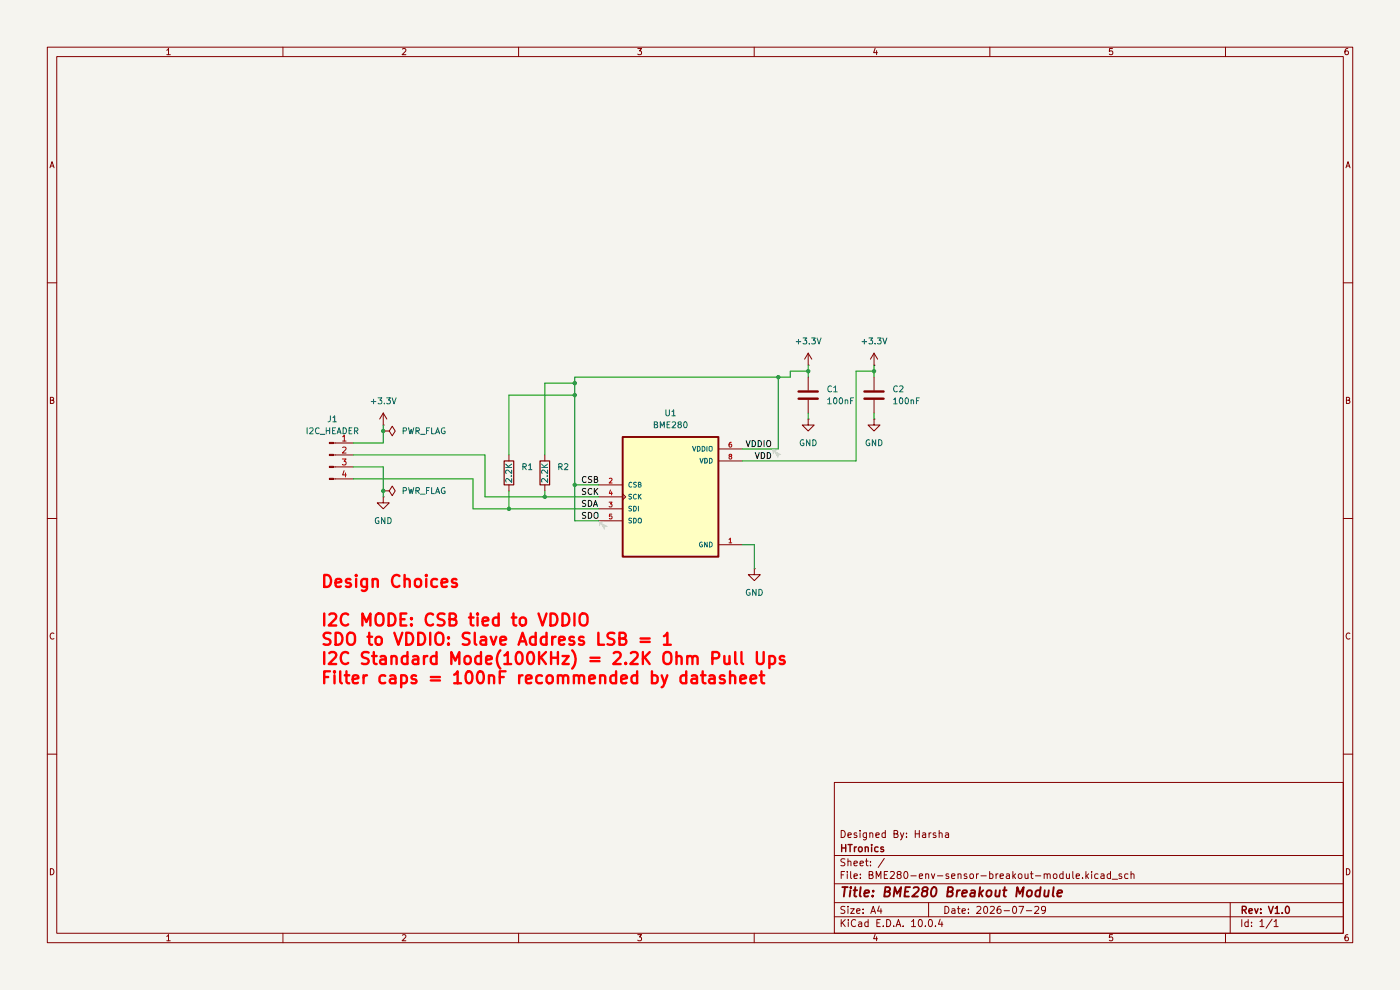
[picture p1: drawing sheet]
(kicad_sch
 (version 20260306)
 (generator "eeschema")
 (generator_version "10.0")
 (paper "A4")
 (title_block
  (title "BME280 Breakout Module")
  (date "2026-07-29")
  (rev "V1.0")
  (company "HTronics")
  (comment 1 "Designed By: Harsha"))
 (lib_symbols
  (symbol "BME280:BME280"
   (pin_names
    (offset 1.016)) (exclude_from_sim no) (in_bom yes) (on_board yes)
   (in_pos_files yes)
   (duplicate_pin_numbers_are_jumpers no)
   (property "Reference" "U" (at -10.1662 13.3431 0) (show_name no) (do_not_autoplace no) (effects (font (size 1.27 1.27)) (justify left bottom)))
   (property "Value" "BME280" (at -10.1683 -15.2524 0) (show_name no) (do_not_autoplace no) (effects (font (size 1.27 1.27)) (justify left bottom)))
   (property "Footprint" "BME280:PSON65P250X250X100-8N" (at 0 0 0) (show_name no) (do_not_autoplace no) (hide yes) (effects (font (size 1.27 1.27)) (justify bottom)))
   (property "Datasheet" "" (at 0 0 0) (show_name no) (do_not_autoplace no) (hide yes) (effects (font (size 1.27 1.27))))
   (property "Description" "Board Mount Humidity Sensors MEMS humidity, pressure and temperature sensor" (at 0 0 0) (show_name no) (do_not_autoplace no) (hide yes) (effects (font (size 1.27 1.27)) (justify bottom)))
   (property "MF" "Bosch" (at 0 0 0) (show_name no) (do_not_autoplace no) (hide yes) (effects (font (size 1.27 1.27)) (justify bottom)))
   (property "PACKAGE" "LGA-8 Bosch" (at 0 0 0) (show_name no) (do_not_autoplace no) (hide yes) (effects (font (size 1.27 1.27)) (justify bottom)))
   (property "PRICE" "4.94 USD" (at 0 0 0) (show_name no) (do_not_autoplace no) (hide yes) (effects (font (size 1.27 1.27)) (justify bottom)))
   (property "Package" "LGA-8 Bosch" (at 0 0 0) (show_name no) (do_not_autoplace no) (hide yes) (effects (font (size 1.27 1.27)) (justify bottom)))
   (property "Check_prices" "https://www.snapeda.com/parts/BME280/Bosch/view-part/?ref=eda" (at 0 0 0) (show_name no) (do_not_autoplace no) (hide yes) (effects (font (size 1.27 1.27)) (justify bottom)))
   (property "STANDARD" "IPC-7351B" (at 0 0 0) (show_name no) (do_not_autoplace no) (hide yes) (effects (font (size 1.27 1.27)) (justify bottom)))
   (property "SnapEDA_Link" "https://www.snapeda.com/parts/BME280/Bosch/view-part/?ref=snap" (at 0 0 0) (show_name no) (do_not_autoplace no) (hide yes) (effects (font (size 1.27 1.27)) (justify bottom)))
   (property "MP" "BME280" (at 0 0 0) (show_name no) (do_not_autoplace no) (hide yes) (effects (font (size 1.27 1.27)) (justify bottom)))
   (property "Price" "None" (at 0 0 0) (show_name no) (do_not_autoplace no) (hide yes) (effects (font (size 1.27 1.27)) (justify bottom)))
   (property "Availability" "In Stock" (at 0 0 0) (show_name no) (do_not_autoplace no) (hide yes) (effects (font (size 1.27 1.27)) (justify bottom)))
   (property "AVAILABILITY" "Good" (at 0 0 0) (show_name no) (do_not_autoplace no) (hide yes) (effects (font (size 1.27 1.27)) (justify bottom)))
   (symbol "BME280_0_0"
    (rectangle (start -10.16 -12.7) (end 10.16 12.7) (stroke (width 0.4064) (type default)) (fill (type background)))
    (pin power_in line (at 15.24 -10.16 180) (length 5.08) (name "GND" (effects (font (size 1.016 1.016)))) (number "1" (effects (font (size 1.016 1.016)))))
    (pin input line (at -15.24 2.54 0) (length 5.08) (name "CSB" (effects (font (size 1.016 1.016)))) (number "2" (effects (font (size 1.016 1.016)))))
    (pin bidirectional line (at -15.24 -2.54 0) (length 5.08) (name "SDI" (effects (font (size 1.016 1.016)))) (number "3" (effects (font (size 1.016 1.016)))))
    (pin input clock (at -15.24 0 0) (length 5.08) (name "SCK" (effects (font (size 1.016 1.016)))) (number "4" (effects (font (size 1.016 1.016)))))
    (pin bidirectional line (at -15.24 -5.08 0) (length 5.08) (name "SDO" (effects (font (size 1.016 1.016)))) (number "5" (effects (font (size 1.016 1.016)))))
    (pin power_in line (at 15.24 10.16 180) (length 5.08) (name "VDDIO" (effects (font (size 1.016 1.016)))) (number "6" (effects (font (size 1.016 1.016)))))
    (pin power_in line (at 15.24 -10.16 180) (length 5.08) (hide yes) (name "GND" (effects (font (size 1.016 1.016)))) (number "7" (effects (font (size 1.016 1.016)))))
    (pin power_in line (at 15.24 7.62 180) (length 5.08) (name "VDD" (effects (font (size 1.016 1.016)))) (number "8" (effects (font (size 1.016 1.016))))))
   (embedded_fonts no))
  (symbol "Connector:Conn_01x04_Pin"
   (pin_names
    (offset 1.016) (hide yes)) (exclude_from_sim no) (in_bom yes) (on_board yes)
   (in_pos_files yes)
   (duplicate_pin_numbers_are_jumpers no)
   (property "Reference" "J" (at 0 5.08 0) (show_name no) (do_not_autoplace no) (effects (font (size 1.27 1.27))))
   (property "Value" "Conn_01x04_Pin" (at 0 -7.62 0) (show_name no) (do_not_autoplace no) (effects (font (size 1.27 1.27))))
   (property "Footprint" "" (at 0 0 0) (show_name no) (do_not_autoplace no) (hide yes) (effects (font (size 1.27 1.27))))
   (property "Datasheet" "" (at 0 0 0) (show_name no) (do_not_autoplace no) (hide yes) (effects (font (size 1.27 1.27))))
   (property "Description" "Generic connector, single row, 01x04, script generated" (at 0 0 0) (show_name no) (do_not_autoplace no) (hide yes) (effects (font (size 1.27 1.27))))
   (property "ki_locked" "" (at 0 0 0) (show_name no) (do_not_autoplace no) (effects (font (size 1.27 1.27))))
   (symbol "Conn_01x04_Pin_1_1"
    (rectangle (start 0.8636 2.667) (end 0 2.413) (stroke (width 0.1524) (type default)) (fill (type outline)))
    (rectangle (start 0.8636 0.127) (end 0 -0.127) (stroke (width 0.1524) (type default)) (fill (type outline)))
    (rectangle (start 0.8636 -2.413) (end 0 -2.667) (stroke (width 0.1524) (type default)) (fill (type outline)))
    (rectangle (start 0.8636 -4.953) (end 0 -5.207) (stroke (width 0.1524) (type default)) (fill (type outline)))
    (polyline (pts (xy 1.27 2.54) (xy 0.8636 2.54)) (stroke (width 0.1524) (type default)) (fill (type none)))
    (polyline (pts (xy 1.27 0) (xy 0.8636 0)) (stroke (width 0.1524) (type default)) (fill (type none)))
    (polyline (pts (xy 1.27 -2.54) (xy 0.8636 -2.54)) (stroke (width 0.1524) (type default)) (fill (type none)))
    (polyline (pts (xy 1.27 -5.08) (xy 0.8636 -5.08)) (stroke (width 0.1524) (type default)) (fill (type none)))
    (pin passive line (at 5.08 2.54 180) (length 3.81) (name "Pin_1" (effects (font (size 1.27 1.27)))) (number "1" (effects (font (size 1.27 1.27)))))
    (pin passive line (at 5.08 0 180) (length 3.81) (name "Pin_2" (effects (font (size 1.27 1.27)))) (number "2" (effects (font (size 1.27 1.27)))))
    (pin passive line (at 5.08 -2.54 180) (length 3.81) (name "Pin_3" (effects (font (size 1.27 1.27)))) (number "3" (effects (font (size 1.27 1.27)))))
    (pin passive line (at 5.08 -5.08 180) (length 3.81) (name "Pin_4" (effects (font (size 1.27 1.27)))) (number "4" (effects (font (size 1.27 1.27))))))
   (embedded_fonts no))
  (symbol "Device:C"
   (pin_numbers (hide yes))
   (pin_names
    (offset 0.254)) (exclude_from_sim no) (in_bom yes) (on_board yes)
   (in_pos_files yes)
   (duplicate_pin_numbers_are_jumpers no)
   (property "Reference" "C" (at 0.635 2.54 0) (show_name no) (do_not_autoplace no) (effects (font (size 1.27 1.27)) (justify left)))
   (property "Value" "C" (at 0.635 -2.54 0) (show_name no) (do_not_autoplace no) (effects (font (size 1.27 1.27)) (justify left)))
   (property "Footprint" "" (at 0.9652 -3.81 0) (show_name no) (do_not_autoplace no) (hide yes) (effects (font (size 1.27 1.27))))
   (property "Datasheet" "" (at 0 0 0) (show_name no) (do_not_autoplace no) (hide yes) (effects (font (size 1.27 1.27))))
   (property "Description" "Unpolarized capacitor" (at 0 0 0) (show_name no) (do_not_autoplace no) (hide yes) (effects (font (size 1.27 1.27))))
   (symbol "C_0_1"
    (polyline (pts (xy -2.032 0.762) (xy 2.032 0.762)) (stroke (width 0.508) (type default)) (fill (type none)))
    (polyline (pts (xy -2.032 -0.762) (xy 2.032 -0.762)) (stroke (width 0.508) (type default)) (fill (type none))))
   (symbol "C_1_1"
    (pin passive line (at 0 3.81 270) (length 2.794) (name "" (effects (font (size 1.27 1.27)))) (number "1" (effects (font (size 1.27 1.27)))))
    (pin passive line (at 0 -3.81 90) (length 2.794) (name "" (effects (font (size 1.27 1.27)))) (number "2" (effects (font (size 1.27 1.27))))))
   (embedded_fonts no))
  (symbol "Device:R"
   (pin_numbers (hide yes))
   (pin_names
    (offset 0)) (exclude_from_sim no) (in_bom yes) (on_board yes)
   (in_pos_files yes)
   (duplicate_pin_numbers_are_jumpers no)
   (property "Reference" "R" (at 2.032 0 90) (show_name no) (do_not_autoplace no) (effects (font (size 1.27 1.27))))
   (property "Value" "R" (at 0 0 90) (show_name no) (do_not_autoplace no) (effects (font (size 1.27 1.27))))
   (property "Footprint" "" (at -1.778 0 90) (show_name no) (do_not_autoplace no) (hide yes) (effects (font (size 1.27 1.27))))
   (property "Datasheet" "" (at 0 0 0) (show_name no) (do_not_autoplace no) (hide yes) (effects (font (size 1.27 1.27))))
   (property "Description" "Resistor" (at 0 0 0) (show_name no) (do_not_autoplace no) (hide yes) (effects (font (size 1.27 1.27))))
   (symbol "R_0_1"
    (rectangle (start -1.016 -2.54) (end 1.016 2.54) (stroke (width 0.254) (type default)) (fill (type none))))
   (symbol "R_1_1"
    (pin passive line (at 0 3.81 270) (length 1.27) (name "" (effects (font (size 1.27 1.27)))) (number "1" (effects (font (size 1.27 1.27)))))
    (pin passive line (at 0 -3.81 90) (length 1.27) (name "" (effects (font (size 1.27 1.27)))) (number "2" (effects (font (size 1.27 1.27))))))
   (embedded_fonts no))
  (symbol "power:+3.3V"
   (power global)
   (pin_numbers (hide yes))
   (pin_names
    (offset 0) (hide yes)) (exclude_from_sim no) (in_bom yes) (on_board yes)
   (in_pos_files yes)
   (duplicate_pin_numbers_are_jumpers no)
   (property "Reference" "#PWR" (at 0 -3.81 0) (show_name no) (do_not_autoplace no) (hide yes) (effects (font (size 1.27 1.27))))
   (property "Value" "+3.3V" (at 0 3.556 0) (show_name no) (do_not_autoplace no) (effects (font (size 1.27 1.27))))
   (property "Footprint" "" (at 0 0 0) (show_name no) (do_not_autoplace no) (hide yes) (effects (font (size 1.27 1.27))))
   (property "Datasheet" "" (at 0 0 0) (show_name no) (do_not_autoplace no) (hide yes) (effects (font (size 1.27 1.27))))
   (property "Description" "Power symbol creates a global label with name \"+3.3V\"" (at 0 0 0) (show_name no) (do_not_autoplace no) (hide yes) (effects (font (size 1.27 1.27))))
   (symbol "+3.3V_0_1"
    (polyline (pts (xy -0.762 1.27) (xy 0 2.54)) (stroke (width 0) (type default)) (fill (type none)))
    (polyline (pts (xy 0 2.54) (xy 0.762 1.27)) (stroke (width 0) (type default)) (fill (type none)))
    (polyline (pts (xy 0 0) (xy 0 2.54)) (stroke (width 0) (type default)) (fill (type none))))
   (symbol "+3.3V_1_1"
    (pin power_in line (at 0 0 90) (length 0) (name "" (effects (font (size 1.27 1.27)))) (number "1" (effects (font (size 1.27 1.27))))))
   (embedded_fonts no))
  (symbol "power:GND"
   (power global)
   (pin_numbers (hide yes))
   (pin_names
    (offset 0) (hide yes)) (exclude_from_sim no) (in_bom yes) (on_board yes)
   (in_pos_files yes)
   (duplicate_pin_numbers_are_jumpers no)
   (property "Reference" "#PWR" (at 0 -6.35 0) (show_name no) (do_not_autoplace no) (hide yes) (effects (font (size 1.27 1.27))))
   (property "Value" "GND" (at 0 -3.81 0) (show_name no) (do_not_autoplace no) (effects (font (size 1.27 1.27))))
   (property "Footprint" "" (at 0 0 0) (show_name no) (do_not_autoplace no) (hide yes) (effects (font (size 1.27 1.27))))
   (property "Datasheet" "" (at 0 0 0) (show_name no) (do_not_autoplace no) (hide yes) (effects (font (size 1.27 1.27))))
   (property "Description" "Power symbol creates a global label with name \"GND\" , ground" (at 0 0 0) (show_name no) (do_not_autoplace no) (hide yes) (effects (font (size 1.27 1.27))))
   (symbol "GND_0_1"
    (polyline (pts (xy 0 0) (xy 0 -1.27) (xy 1.27 -1.27) (xy 0 -2.54) (xy -1.27 -1.27) (xy 0 -1.27)) (stroke (width 0) (type default)) (fill (type none))))
   (symbol "GND_1_1"
    (pin power_in line (at 0 0 270) (length 0) (name "" (effects (font (size 1.27 1.27)))) (number "1" (effects (font (size 1.27 1.27))))))
   (embedded_fonts no))
  (symbol "power:PWR_FLAG"
   (power global)
   (pin_numbers (hide yes))
   (pin_names
    (offset 0) (hide yes)) (exclude_from_sim no) (in_bom yes) (on_board yes)
   (in_pos_files yes)
   (duplicate_pin_numbers_are_jumpers no)
   (property "Reference" "#FLG" (at 0 1.905 0) (show_name no) (do_not_autoplace no) (hide yes) (effects (font (size 1.27 1.27))))
   (property "Value" "PWR_FLAG" (at 0 3.81 0) (show_name no) (do_not_autoplace no) (effects (font (size 1.27 1.27))))
   (property "Footprint" "" (at 0 0 0) (show_name no) (do_not_autoplace no) (hide yes) (effects (font (size 1.27 1.27))))
   (property "Datasheet" "" (at 0 0 0) (show_name no) (do_not_autoplace no) (hide yes) (effects (font (size 1.27 1.27))))
   (property "Description" "Special symbol for telling ERC where power comes from" (at 0 0 0) (show_name no) (do_not_autoplace no) (hide yes) (effects (font (size 1.27 1.27))))
   (symbol "PWR_FLAG_0_0"
    (pin power_out line (at 0 0 90) (length 0) (name "" (effects (font (size 1.27 1.27)))) (number "1" (effects (font (size 1.27 1.27))))))
   (symbol "PWR_FLAG_0_1"
    (polyline (pts (xy 0 0) (xy 0 1.27) (xy -1.016 1.905) (xy 0 2.54) (xy 1.016 1.905) (xy 0 1.27)) (stroke (width 0) (type default)) (fill (type none))))
   (embedded_fonts no)))
 (text "Design Choices\n\nI2C MODE: CSB tied to VDDIO\nSDO to VDDIO: Slave Address LSB = 1\nI2C Standard Mode(100KHz) = 2.2K Ohm Pull Ups\nFilter caps = 100nF recommended by datasheet\n\n"
  (exclude_from_sim no)
  (at 67.818 135.89 0)
  (effects (font (size 2.54 2.54) (thickness 0.508)
    (bold yes) (color 255 0 0 1)) (justify left)))
 (junction
  (at 165.1 80.01)
  (diameter 0)
  (color 0 0 0 0))
 (junction
  (at 121.92 102.87)
  (diameter 0)
  (color 0 0 0 0))
 (junction
  (at 121.92 83.82)
  (diameter 0)
  (color 0 0 0 0))
 (junction
  (at 121.92 81.28)
  (diameter 0)
  (color 0 0 0 0))
 (junction
  (at 81.28 91.44)
  (diameter 0)
  (color 0 0 0 0))
 (junction
  (at 171.45 78.74)
  (diameter 0)
  (color 0 0 0 0))
 (junction
  (at 185.42 78.74)
  (diameter 0)
  (color 0 0 0 0))
 (junction
  (at 107.95 107.95)
  (diameter 0)
  (color 0 0 0 0))
 (junction
  (at 115.57 105.41)
  (diameter 0)
  (color 0 0 0 0))
 (junction
  (at 81.28 104.14)
  (diameter 0)
  (color 0 0 0 0))
 (wire
  (pts (xy 185.42 78.74) (xy 185.42 80.01))
  (stroke (width 0) (type default)))
 (wire
  (pts (xy 157.48 95.25) (xy 165.1 95.25))
  (stroke (width 0) (type default)))
 (wire
  (pts (xy 81.28 91.44) (xy 81.28 93.98))
  (stroke (width 0) (type default)))
 (wire
  (pts (xy 74.93 96.52) (xy 102.87 96.52))
  (stroke (width 0) (type default)))
 (wire
  (pts (xy 121.92 80.01) (xy 165.1 80.01))
  (stroke (width 0) (type default)))
 (wire
  (pts (xy 165.1 95.25) (xy 165.1 80.01))
  (stroke (width 0) (type default)))
 (wire
  (pts (xy 185.42 77.47) (xy 185.42 78.74))
  (stroke (width 0) (type default)))
 (wire
  (pts (xy 181.61 97.79) (xy 181.61 78.74))
  (stroke (width 0) (type default)))
 (wire
  (pts (xy 81.28 93.98) (xy 74.93 93.98))
  (stroke (width 0) (type default)))
 (wire
  (pts (xy 100.33 107.95) (xy 107.95 107.95))
  (stroke (width 0) (type default)))
 (wire
  (pts (xy 115.57 81.28) (xy 121.92 81.28))
  (stroke (width 0) (type default)))
 (wire
  (pts (xy 127 110.49) (xy 121.92 110.49))
  (stroke (width 0) (type default)))
 (wire
  (pts (xy 171.45 78.74) (xy 171.45 80.01))
  (stroke (width 0) (type default)))
 (wire
  (pts (xy 167.64 80.01) (xy 167.64 78.74))
  (stroke (width 0) (type default)))
 (wire
  (pts (xy 102.87 105.41) (xy 115.57 105.41))
  (stroke (width 0) (type default)))
 (wire
  (pts (xy 81.28 104.14) (xy 81.28 105.41))
  (stroke (width 0) (type default)))
 (wire
  (pts (xy 107.95 96.52) (xy 107.95 83.82))
  (stroke (width 0) (type default)))
 (wire
  (pts (xy 107.95 107.95) (xy 107.95 104.14))
  (stroke (width 0) (type default)))
 (wire
  (pts (xy 115.57 105.41) (xy 127 105.41))
  (stroke (width 0) (type default)))
 (wire
  (pts (xy 121.92 80.01) (xy 121.92 81.28))
  (stroke (width 0) (type default)))
 (wire
  (pts (xy 127 107.95) (xy 107.95 107.95))
  (stroke (width 0) (type default)))
 (wire
  (pts (xy 115.57 104.14) (xy 115.57 105.41))
  (stroke (width 0) (type default)))
 (wire
  (pts (xy 181.61 78.74) (xy 185.42 78.74))
  (stroke (width 0) (type default)))
 (wire
  (pts (xy 102.87 96.52) (xy 102.87 105.41))
  (stroke (width 0) (type default)))
 (wire
  (pts (xy 115.57 96.52) (xy 115.57 81.28))
  (stroke (width 0) (type default)))
 (wire
  (pts (xy 160.02 115.57) (xy 160.02 120.65))
  (stroke (width 0) (type default)))
 (wire
  (pts (xy 107.95 83.82) (xy 121.92 83.82))
  (stroke (width 0) (type default)))
 (wire
  (pts (xy 167.64 78.74) (xy 171.45 78.74))
  (stroke (width 0) (type default)))
 (wire
  (pts (xy 171.45 77.47) (xy 171.45 78.74))
  (stroke (width 0) (type default)))
 (wire
  (pts (xy 121.92 102.87) (xy 121.92 110.49))
  (stroke (width 0) (type default)))
 (wire
  (pts (xy 74.93 99.06) (xy 81.28 99.06))
  (stroke (width 0) (type default)))
 (wire
  (pts (xy 157.48 97.79) (xy 181.61 97.79))
  (stroke (width 0) (type default)))
 (wire
  (pts (xy 81.28 90.17) (xy 81.28 91.44))
  (stroke (width 0) (type default)))
 (wire
  (pts (xy 167.64 80.01) (xy 165.1 80.01))
  (stroke (width 0) (type default)))
 (wire
  (pts (xy 121.92 83.82) (xy 121.92 102.87))
  (stroke (width 0) (type default)))
 (wire
  (pts (xy 74.93 101.6) (xy 100.33 101.6))
  (stroke (width 0) (type default)))
 (wire
  (pts (xy 127 102.87) (xy 121.92 102.87))
  (stroke (width 0) (type default)))
 (wire
  (pts (xy 100.33 101.6) (xy 100.33 107.95))
  (stroke (width 0) (type default)))
 (wire
  (pts (xy 185.42 87.63) (xy 185.42 88.9))
  (stroke (width 0) (type default)))
 (wire
  (pts (xy 157.48 115.57) (xy 160.02 115.57))
  (stroke (width 0) (type default)))
 (wire
  (pts (xy 81.28 99.06) (xy 81.28 104.14))
  (stroke (width 0) (type default)))
 (wire
  (pts (xy 121.92 81.28) (xy 121.92 83.82))
  (stroke (width 0) (type default)))
 (wire
  (pts (xy 171.45 87.63) (xy 171.45 88.9))
  (stroke (width 0) (type default)))
 (label "CSB"
  (at 123.19 102.87 0)
  (effects (font (size 1.27 1.27)) (justify left bottom)))
 (label "VDDIO"
  (at 163.83 95.25 180)
  (effects (font (size 1.27 1.27)) (justify right bottom)))
 (label "VDD"
  (at 163.83 97.79 180)
  (effects (font (size 1.27 1.27)) (justify right bottom)))
 (label "SCK"
  (at 123.19 105.41 0)
  (effects (font (size 1.27 1.27)) (justify left bottom)))
 (label "SDA"
  (at 123.19 107.95 0)
  (effects (font (size 1.27 1.27)) (justify left bottom)))
 (label "SDO"
  (at 123.19 110.49 0)
  (effects (font (size 1.27 1.27)) (justify left bottom)))
 (symbol
  (lib_id "Connector:Conn_01x04_Pin")
  (at 69.85 96.52 0)
  (unit 1)
  (body_style 1)
  (exclude_from_sim no)
  (in_bom yes)
  (on_board yes)
  (in_pos_files yes)
  (dnp no)
  (fields_autoplaced yes)
  (property "Reference" "J1" (at 70.485 88.9 0) (show_name no) (do_not_autoplace no) (effects (font (size 1.27 1.27))))
  (property "Value" "I2C_HEADER" (at 70.485 91.44 0) (show_name no) (do_not_autoplace no) (effects (font (size 1.27 1.27))))
  (property "Footprint" "Connector_PinHeader_2.54mm:PinHeader_1x04_P2.54mm_Vertical" (at 69.85 96.52 0) (hide yes) (show_name no) (do_not_autoplace no) (effects (font (size 1.27 1.27))))
  (property "Datasheet" "" (at 69.85 96.52 0) (hide yes) (show_name no) (do_not_autoplace no) (effects (font (size 1.27 1.27))))
  (property "Description" "Generic connector, single row, 01x04, script generated" (at 69.85 96.52 0) (hide yes) (show_name no) (do_not_autoplace no) (effects (font (size 1.27 1.27))))
  (pin "2")
  (pin "1")
  (pin "3")
  (pin "4"))
 (symbol
  (lib_id "power:GND")
  (at 81.28 105.41 0)
  (unit 1)
  (body_style 1)
  (exclude_from_sim no)
  (in_bom yes)
  (on_board yes)
  (in_pos_files yes)
  (dnp no)
  (fields_autoplaced yes)
  (property "Reference" "#PWR07" (at 81.28 111.76 0) (hide yes) (show_name no) (do_not_autoplace no) (effects (font (size 1.27 1.27))))
  (property "Value" "GND" (at 81.28 110.49 0) (show_name no) (do_not_autoplace no) (effects (font (size 1.27 1.27))))
  (property "Footprint" "" (at 81.28 105.41 0) (hide yes) (show_name no) (do_not_autoplace no) (effects (font (size 1.27 1.27))))
  (property "Datasheet" "" (at 81.28 105.41 0) (hide yes) (show_name no) (do_not_autoplace no) (effects (font (size 1.27 1.27))))
  (property "Description" "Power symbol creates a global label with name \"GND\" , ground" (at 81.28 105.41 0) (hide yes) (show_name no) (do_not_autoplace no) (effects (font (size 1.27 1.27))))
  (pin "1"))
 (symbol
  (lib_id "power:PWR_FLAG")
  (at 81.28 104.14 270)
  (unit 1)
  (body_style 1)
  (exclude_from_sim no)
  (in_bom yes)
  (on_board yes)
  (in_pos_files yes)
  (dnp no)
  (fields_autoplaced yes)
  (property "Reference" "#FLG02" (at 83.185 104.14 0) (hide yes) (show_name no) (do_not_autoplace no) (effects (font (size 1.27 1.27))))
  (property "Value" "PWR_FLAG" (at 85.09 104.1399 90) (show_name no) (do_not_autoplace no) (effects (font (size 1.27 1.27)) (justify left)))
  (property "Footprint" "" (at 81.28 104.14 0) (hide yes) (show_name no) (do_not_autoplace no) (effects (font (size 1.27 1.27))))
  (property "Datasheet" "" (at 81.28 104.14 0) (hide yes) (show_name no) (do_not_autoplace no) (effects (font (size 1.27 1.27))))
  (property "Description" "Special symbol for telling ERC where power comes from" (at 81.28 104.14 0) (hide yes) (show_name no) (do_not_autoplace no) (effects (font (size 1.27 1.27))))
  (pin "1"))
 (symbol
  (lib_id "power:+3.3V")
  (at 185.42 77.47 0)
  (unit 1)
  (body_style 1)
  (exclude_from_sim no)
  (in_bom yes)
  (on_board yes)
  (in_pos_files yes)
  (dnp no)
  (fields_autoplaced yes)
  (property "Reference" "#PWR05" (at 185.42 81.28 0) (hide yes) (show_name no) (do_not_autoplace no) (effects (font (size 1.27 1.27))))
  (property "Value" "+3.3V" (at 185.42 72.39 0) (show_name no) (do_not_autoplace no) (effects (font (size 1.27 1.27))))
  (property "Footprint" "" (at 185.42 77.47 0) (hide yes) (show_name no) (do_not_autoplace no) (effects (font (size 1.27 1.27))))
  (property "Datasheet" "" (at 185.42 77.47 0) (hide yes) (show_name no) (do_not_autoplace no) (effects (font (size 1.27 1.27))))
  (property "Description" "Power symbol creates a global label with name \"+3.3V\"" (at 185.42 77.47 0) (hide yes) (show_name no) (do_not_autoplace no) (effects (font (size 1.27 1.27))))
  (pin "1"))
 (symbol
  (lib_id "Device:C")
  (at 185.42 83.82 0)
  (unit 1)
  (body_style 1)
  (exclude_from_sim no)
  (in_bom yes)
  (on_board yes)
  (in_pos_files yes)
  (dnp no)
  (fields_autoplaced yes)
  (property "Reference" "C2" (at 189.23 82.5499 0) (show_name no) (do_not_autoplace no) (effects (font (size 1.27 1.27)) (justify left)))
  (property "Value" "100nF" (at 189.23 85.0899 0) (show_name no) (do_not_autoplace no) (effects (font (size 1.27 1.27)) (justify left)))
  (property "Footprint" "Capacitor_SMD:C_0603_1608Metric_Pad1.08x0.95mm_HandSolder" (at 186.3852 87.63 0) (hide yes) (show_name no) (do_not_autoplace no) (effects (font (size 1.27 1.27))))
  (property "Datasheet" "" (at 185.42 83.82 0) (hide yes) (show_name no) (do_not_autoplace no) (effects (font (size 1.27 1.27))))
  (property "Description" "Unpolarized capacitor" (at 185.42 83.82 0) (hide yes) (show_name no) (do_not_autoplace no) (effects (font (size 1.27 1.27))))
  (pin "2")
  (pin "1"))
 (symbol
  (lib_id "Device:R")
  (at 107.95 100.33 0)
  (unit 1)
  (body_style 1)
  (exclude_from_sim no)
  (in_bom yes)
  (on_board yes)
  (in_pos_files yes)
  (dnp no)
  (property "Reference" "R1" (at 110.49 99.0599 0) (show_name no) (do_not_autoplace no) (effects (font (size 1.27 1.27)) (justify left)))
  (property "Value" "2.2K" (at 107.95 102.616 90) (show_name no) (do_not_autoplace no) (effects (font (size 1.27 1.27)) (justify left)))
  (property "Footprint" "Resistor_SMD:R_0603_1608Metric_Pad0.98x0.95mm_HandSolder" (at 106.172 100.33 90) (hide yes) (show_name no) (do_not_autoplace no) (effects (font (size 1.27 1.27))))
  (property "Datasheet" "" (at 107.95 100.33 0) (hide yes) (show_name no) (do_not_autoplace no) (effects (font (size 1.27 1.27))))
  (property "Description" "Resistor" (at 107.95 100.33 0) (hide yes) (show_name no) (do_not_autoplace no) (effects (font (size 1.27 1.27))))
  (pin "2")
  (pin "1"))
 (symbol
  (lib_id "Device:R")
  (at 115.57 100.33 0)
  (unit 1)
  (body_style 1)
  (exclude_from_sim no)
  (in_bom yes)
  (on_board yes)
  (in_pos_files yes)
  (dnp no)
  (property "Reference" "R2" (at 118.11 99.0599 0) (show_name no) (do_not_autoplace no) (effects (font (size 1.27 1.27)) (justify left)))
  (property "Value" "2.2K" (at 115.57 102.616 90) (show_name no) (do_not_autoplace no) (effects (font (size 1.27 1.27)) (justify left)))
  (property "Footprint" "Resistor_SMD:R_0603_1608Metric_Pad0.98x0.95mm_HandSolder" (at 113.792 100.33 90) (hide yes) (show_name no) (do_not_autoplace no) (effects (font (size 1.27 1.27))))
  (property "Datasheet" "" (at 115.57 100.33 0) (hide yes) (show_name no) (do_not_autoplace no) (effects (font (size 1.27 1.27))))
  (property "Description" "Resistor" (at 115.57 100.33 0) (hide yes) (show_name no) (do_not_autoplace no) (effects (font (size 1.27 1.27))))
  (pin "2")
  (pin "1"))
 (symbol
  (lib_id "Device:C")
  (at 171.45 83.82 0)
  (unit 1)
  (body_style 1)
  (exclude_from_sim no)
  (in_bom yes)
  (on_board yes)
  (in_pos_files yes)
  (dnp no)
  (fields_autoplaced yes)
  (property "Reference" "C1" (at 175.26 82.5499 0) (show_name no) (do_not_autoplace no) (effects (font (size 1.27 1.27)) (justify left)))
  (property "Value" "100nF" (at 175.26 85.0899 0) (show_name no) (do_not_autoplace no) (effects (font (size 1.27 1.27)) (justify left)))
  (property "Footprint" "Capacitor_SMD:C_0603_1608Metric_Pad1.08x0.95mm_HandSolder" (at 172.4152 87.63 0) (hide yes) (show_name no) (do_not_autoplace no) (effects (font (size 1.27 1.27))))
  (property "Datasheet" "" (at 171.45 83.82 0) (hide yes) (show_name no) (do_not_autoplace no) (effects (font (size 1.27 1.27))))
  (property "Description" "Unpolarized capacitor" (at 171.45 83.82 0) (hide yes) (show_name no) (do_not_autoplace no) (effects (font (size 1.27 1.27))))
  (pin "2")
  (pin "1"))
 (symbol
  (lib_id "power:GND")
  (at 185.42 88.9 0)
  (unit 1)
  (body_style 1)
  (exclude_from_sim no)
  (in_bom yes)
  (on_board yes)
  (in_pos_files yes)
  (dnp no)
  (fields_autoplaced yes)
  (property "Reference" "#PWR06" (at 185.42 95.25 0) (hide yes) (show_name no) (do_not_autoplace no) (effects (font (size 1.27 1.27))))
  (property "Value" "GND" (at 185.42 93.98 0) (show_name no) (do_not_autoplace no) (effects (font (size 1.27 1.27))))
  (property "Footprint" "" (at 185.42 88.9 0) (hide yes) (show_name no) (do_not_autoplace no) (effects (font (size 1.27 1.27))))
  (property "Datasheet" "" (at 185.42 88.9 0) (hide yes) (show_name no) (do_not_autoplace no) (effects (font (size 1.27 1.27))))
  (property "Description" "Power symbol creates a global label with name \"GND\" , ground" (at 185.42 88.9 0) (hide yes) (show_name no) (do_not_autoplace no) (effects (font (size 1.27 1.27))))
  (pin "1"))
 (symbol
  (lib_id "power:PWR_FLAG")
  (at 81.28 91.44 270)
  (unit 1)
  (body_style 1)
  (exclude_from_sim no)
  (in_bom yes)
  (on_board yes)
  (in_pos_files yes)
  (dnp no)
  (fields_autoplaced yes)
  (property "Reference" "#FLG01" (at 83.185 91.44 0) (hide yes) (show_name no) (do_not_autoplace no) (effects (font (size 1.27 1.27))))
  (property "Value" "PWR_FLAG" (at 85.09 91.4399 90) (show_name no) (do_not_autoplace no) (effects (font (size 1.27 1.27)) (justify left)))
  (property "Footprint" "" (at 81.28 91.44 0) (hide yes) (show_name no) (do_not_autoplace no) (effects (font (size 1.27 1.27))))
  (property "Datasheet" "" (at 81.28 91.44 0) (hide yes) (show_name no) (do_not_autoplace no) (effects (font (size 1.27 1.27))))
  (property "Description" "Special symbol for telling ERC where power comes from" (at 81.28 91.44 0) (hide yes) (show_name no) (do_not_autoplace no) (effects (font (size 1.27 1.27))))
  (pin "1"))
 (symbol
  (lib_id "power:GND")
  (at 160.02 120.65 0)
  (unit 1)
  (body_style 1)
  (exclude_from_sim no)
  (in_bom yes)
  (on_board yes)
  (in_pos_files yes)
  (dnp no)
  (fields_autoplaced yes)
  (property "Reference" "#PWR03" (at 160.02 127 0) (hide yes) (show_name no) (do_not_autoplace no) (effects (font (size 1.27 1.27))))
  (property "Value" "GND" (at 160.02 125.73 0) (show_name no) (do_not_autoplace no) (effects (font (size 1.27 1.27))))
  (property "Footprint" "" (at 160.02 120.65 0) (hide yes) (show_name no) (do_not_autoplace no) (effects (font (size 1.27 1.27))))
  (property "Datasheet" "" (at 160.02 120.65 0) (hide yes) (show_name no) (do_not_autoplace no) (effects (font (size 1.27 1.27))))
  (property "Description" "Power symbol creates a global label with name \"GND\" , ground" (at 160.02 120.65 0) (hide yes) (show_name no) (do_not_autoplace no) (effects (font (size 1.27 1.27))))
  (pin "1"))
 (symbol
  (lib_id "power:GND")
  (at 171.45 88.9 0)
  (unit 1)
  (body_style 1)
  (exclude_from_sim no)
  (in_bom yes)
  (on_board yes)
  (in_pos_files yes)
  (dnp no)
  (fields_autoplaced yes)
  (property "Reference" "#PWR04" (at 171.45 95.25 0) (hide yes) (show_name no) (do_not_autoplace no) (effects (font (size 1.27 1.27))))
  (property "Value" "GND" (at 171.45 93.98 0) (show_name no) (do_not_autoplace no) (effects (font (size 1.27 1.27))))
  (property "Footprint" "" (at 171.45 88.9 0) (hide yes) (show_name no) (do_not_autoplace no) (effects (font (size 1.27 1.27))))
  (property "Datasheet" "" (at 171.45 88.9 0) (hide yes) (show_name no) (do_not_autoplace no) (effects (font (size 1.27 1.27))))
  (property "Description" "Power symbol creates a global label with name \"GND\" , ground" (at 171.45 88.9 0) (hide yes) (show_name no) (do_not_autoplace no) (effects (font (size 1.27 1.27))))
  (pin "1"))
 (symbol
  (lib_id "power:+3.3V")
  (at 81.28 90.17 0)
  (unit 1)
  (body_style 1)
  (exclude_from_sim no)
  (in_bom yes)
  (on_board yes)
  (in_pos_files yes)
  (dnp no)
  (fields_autoplaced yes)
  (property "Reference" "#PWR01" (at 81.28 93.98 0) (hide yes) (show_name no) (do_not_autoplace no) (effects (font (size 1.27 1.27))))
  (property "Value" "+3.3V" (at 81.28 85.09 0) (show_name no) (do_not_autoplace no) (effects (font (size 1.27 1.27))))
  (property "Footprint" "" (at 81.28 90.17 0) (hide yes) (show_name no) (do_not_autoplace no) (effects (font (size 1.27 1.27))))
  (property "Datasheet" "" (at 81.28 90.17 0) (hide yes) (show_name no) (do_not_autoplace no) (effects (font (size 1.27 1.27))))
  (property "Description" "Power symbol creates a global label with name \"+3.3V\"" (at 81.28 90.17 0) (hide yes) (show_name no) (do_not_autoplace no) (effects (font (size 1.27 1.27))))
  (pin "1"))
 (symbol
  (lib_id "BME280:BME280")
  (at 142.24 105.41 0)
  (unit 1)
  (body_style 1)
  (exclude_from_sim no)
  (in_bom yes)
  (on_board yes)
  (in_pos_files yes)
  (dnp no)
  (fields_autoplaced yes)
  (property "Reference" "U1" (at 142.24 87.63 0) (show_name no) (do_not_autoplace no) (effects (font (size 1.27 1.27))))
  (property "Value" "BME280" (at 142.24 90.17 0) (show_name no) (do_not_autoplace no) (effects (font (size 1.27 1.27))))
  (property "Footprint" "BME280:PSON65P250X250X100-8N" (at 142.24 105.41 0) (hide yes) (show_name no) (do_not_autoplace no) (effects (font (size 1.27 1.27)) (justify bottom)))
  (property "Datasheet" "" (at 142.24 105.41 0) (hide yes) (show_name no) (do_not_autoplace no) (effects (font (size 1.27 1.27))))
  (property "Description" "Board Mount Humidity Sensors MEMS humidity, pressure and temperature sensor" (at 142.24 105.41 0) (hide yes) (show_name no) (do_not_autoplace no) (effects (font (size 1.27 1.27)) (justify bottom)))
  (property "MF" "Bosch" (at 142.24 105.41 0) (hide yes) (show_name no) (do_not_autoplace no) (effects (font (size 1.27 1.27)) (justify bottom)))
  (property "PACKAGE" "LGA-8 Bosch" (at 142.24 105.41 0) (hide yes) (show_name no) (do_not_autoplace no) (effects (font (size 1.27 1.27)) (justify bottom)))
  (property "PRICE" "4.94 USD" (at 142.24 105.41 0) (hide yes) (show_name no) (do_not_autoplace no) (effects (font (size 1.27 1.27)) (justify bottom)))
  (property "Package" "LGA-8 Bosch" (at 142.24 105.41 0) (hide yes) (show_name no) (do_not_autoplace no) (effects (font (size 1.27 1.27)) (justify bottom)))
  (property "Check_prices" "https://www.snapeda.com/parts/BME280/Bosch/view-part/?ref=eda" (at 142.24 105.41 0) (hide yes) (show_name no) (do_not_autoplace no) (effects (font (size 1.27 1.27)) (justify bottom)))
  (property "STANDARD" "IPC-7351B" (at 142.24 105.41 0) (hide yes) (show_name no) (do_not_autoplace no) (effects (font (size 1.27 1.27)) (justify bottom)))
  (property "SnapEDA_Link" "https://www.snapeda.com/parts/BME280/Bosch/view-part/?ref=snap" (at 142.24 105.41 0) (hide yes) (show_name no) (do_not_autoplace no) (effects (font (size 1.27 1.27)) (justify bottom)))
  (property "MP" "BME280" (at 142.24 105.41 0) (hide yes) (show_name no) (do_not_autoplace no) (effects (font (size 1.27 1.27)) (justify bottom)))
  (property "Price" "None" (at 142.24 105.41 0) (hide yes) (show_name no) (do_not_autoplace no) (effects (font (size 1.27 1.27)) (justify bottom)))
  (property "Availability" "In Stock" (at 142.24 105.41 0) (hide yes) (show_name no) (do_not_autoplace no) (effects (font (size 1.27 1.27)) (justify bottom)))
  (property "AVAILABILITY" "Good" (at 142.24 105.41 0) (hide yes) (show_name no) (do_not_autoplace no) (effects (font (size 1.27 1.27)) (justify bottom)))
  (pin "5")
  (pin "7")
  (pin "6")
  (pin "8")
  (pin "4")
  (pin "3")
  (pin "1")
  (pin "2"))
 (symbol
  (lib_id "power:+3.3V")
  (at 171.45 77.47 0)
  (unit 1)
  (body_style 1)
  (exclude_from_sim no)
  (in_bom yes)
  (on_board yes)
  (in_pos_files yes)
  (dnp no)
  (fields_autoplaced yes)
  (property "Reference" "#PWR02" (at 171.45 81.28 0) (hide yes) (show_name no) (do_not_autoplace no) (effects (font (size 1.27 1.27))))
  (property "Value" "+3.3V" (at 171.45 72.39 0) (show_name no) (do_not_autoplace no) (effects (font (size 1.27 1.27))))
  (property "Footprint" "" (at 171.45 77.47 0) (hide yes) (show_name no) (do_not_autoplace no) (effects (font (size 1.27 1.27))))
  (property "Datasheet" "" (at 171.45 77.47 0) (hide yes) (show_name no) (do_not_autoplace no) (effects (font (size 1.27 1.27))))
  (property "Description" "Power symbol creates a global label with name \"+3.3V\"" (at 171.45 77.47 0) (hide yes) (show_name no) (do_not_autoplace no) (effects (font (size 1.27 1.27))))
  (pin "1"))
 (sheet_instances
  (path ""
   (page "1")))
 (embedded_fonts no))
